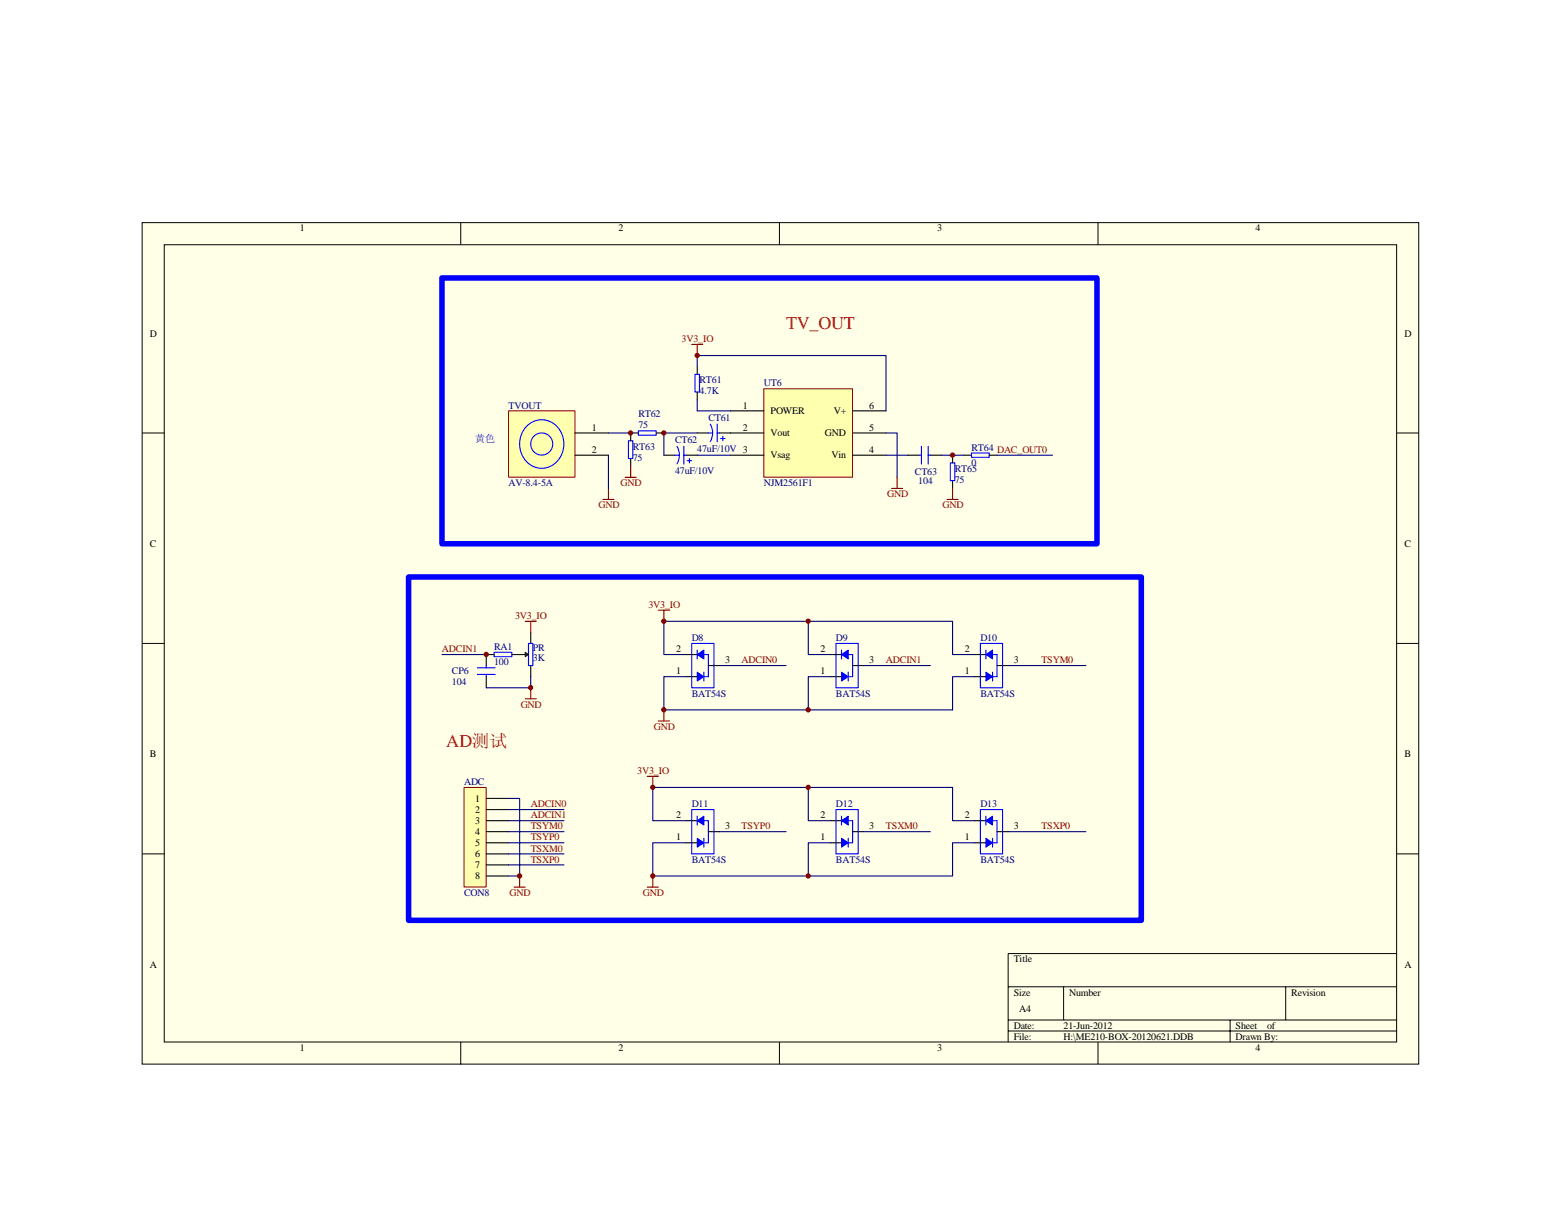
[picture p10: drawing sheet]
<svg xmlns="http://www.w3.org/2000/svg" width="279mm" height="216mm" viewBox="0 0 279 216" stroke-linecap="round" stroke-linejoin="round" font-family="sans-serif">
<path d="M25.4 39.9h228.5v150.6h-228.5z" fill="#ffffe8"/>
<g fill="none" stroke="#000" stroke-width=".18">
<path d="M25.4 39.9h228.5v150.6h-228.5zM82.5 39.9v3.9M139.5 39.9v3.9M196.5 39.9v3.9M29.4 43.8h220.6v142.7h-220.6zM25.4 77.5h4M250 77.5h4M25.4 115.2h4M250 115.2h4M25.4 152.9h4M250 152.9h4M180.4 176.7h69.6"/>
<path d="M190.4 176.7v5.9M230.1 176.7v5.9M250 170.7h-69.6v15.9M82.5 186.6v3.9M139.5 186.6v3.9M180.4 182.6h69.6M180.4 184.6h69.6M196.5 186.6v3.9M220.2 182.6v4"/>
</g>
<path d="M136.7 69.6h15.9v15.8h-15.9z" fill="#ffffb0"/>
<path d="M136.7 69.6h15.9v15.8h-15.9z" fill="none" stroke="#800000" stroke-width=".18"/>
<g fill="none" stroke="#000" stroke-width=".2">
<path d="M114.3 77.5h-1.4v1.4M117.5 77.5h1.3M124.8 77.5h2M124.8 65.6v1.4M124.8 70.2v1.4M128.8 77.5h7.9M130.8 73.6h5.9M152.6 73.6h6M152.6 77.5h6M112.9 82.1v1.4M118.8 81.5h2M122.8 81.5h2"/>
<path d="M130.8 81.5h5.9M152.6 81.5h6M162.6 81.5h1.9M166.5 81.5h2M170.5 81.5v1.4M170.5 86v1.4M172.5 81.5h1.4M177.1 81.5h1.4"/>
</g>
<g fill="none" stroke="#00f" stroke-width=".2">
<path d="M112.5 78.9h.8v3.2h-.8zM114.3 77.1h3.2v.8h-3.2zM121.2 79.9a3.1 3.1 0 0 1 0 3.1M122.4 79.9v3.2M124.4 67h.8v3.2h-.8zM126.8 77.5h.8M127.1 75.9a3.1 3.1 0 0 1 0 3.2M128.4 75.9v3.2M128.4 77.5h.4M129 78.5h.8M129.4 78.1v.8M164.9 79.9v3.2"/>
<path d="M166.1 79.9v3.2M120.8 81.5h.8M122.4 81.5h.4M123 82.5h.8M123.4 82.1v.8M164.5 81.5h.4M166.1 81.5h.4M170.1 82.9h.8v3.1h-.8zM173.9 81.1h3.2v.8h-3.2z"/>
</g>
<path d="M123.8 61.7h2M124.8 61.7v1.9M107.9 89.4h2M108.9 87.4v2M111.9 85.4h2M112.9 83.5v1.9M159.6 87.4h2M160.6 85.4v2M169.5 89.4h2M170.5 87.4v2" fill="none" stroke="#800000" stroke-width=".2"/>
<path d="M108.9 77.5h4M124.8 77.5h-6v4M124.8 65.6v-2h33.8v10M124.8 71.6v2h6M158.6 77.5h2v7.9M124.8 81.5h6M158.6 81.5h4M168.5 81.5h4M178.5 81.5h9.9" fill="none" stroke="#000080" stroke-width=".2"/>
<path d="M91 73.6h11.9v11.8h-11.9z" fill="#ffffb0"/>
<path d="M91 73.6h11.9v11.8h-11.9z" fill="none" stroke="#800000" stroke-width=".18"/>
<g fill="none" stroke="#00f" stroke-width=".2">
<path d="M94.4 76.2a3.9 3.9 0 0 1 4-.8 3.9 3.9 0 0 1 2.5 3.3 4.1 4.1 0 0 1-5.3 4.9 4.6 4.6 0 0 1-1.2-7.4zM94.6 115.2h.8v3.9h-.8z"/>
<circle cx="97" cy="79.5" r="1.98"/>
</g>
<path d="M102.9 77.5h6M102.9 81.5h6M93 117.2h1M95 113.2v2M95 119.1v2" fill="none" stroke="#000" stroke-width=".2"/>
<path d="M108.9 81.5v5.9" fill="none" stroke="#000080" stroke-width=".2"/>
<path d="M94 116.8l.6 .4-.6 .4z" fill="#183e00" stroke="#001b31" stroke-width=".18"/>
<path d="M88.4 117.2h-1.4v1.9M91.6 117.2h1.4M87 121.1v2" fill="none" stroke="#000" stroke-width=".2"/>
<path d="M85.4 119.5h3.2M87 119.1v.4M88.4 116.8h3.2v.8h-3.2zM85.4 120.7h3.2M87 120.7v.4" fill="none" stroke="#00f" stroke-width=".2"/>
<path d="M79.1 117.2h7.9M95 121.1v2h-8" fill="none" stroke="#000080" stroke-width=".2"/>
<path d="M94 111.2h2M95 111.2v2M94 125.1h2M95 123.1v2" fill="none" stroke="#800000" stroke-width=".2"/>
<path d="M83.1 141h3.9v17.8h-3.9z" fill="#ffffb0"/>
<path d="M83.1 141h3.9v17.8h-3.9z" fill="none" stroke="#800000" stroke-width=".18"/>
<g fill="none" stroke="#000" stroke-width=".2">
<path d="M122.8 117.2h2M126.8 119.1h2M148.6 117.2h2M152.6 119.1h2M174.5 117.2h2M178.5 119.1h1.9M122.8 121.1h2M148.6 121.1h2M174.5 121.1h2M87 142.9h4M87 144.9h4M87 146.9h4"/>
<path d="M87 148.9h4M87 150.9h4M87 152.9h4M87 154.8h4M87 156.8h4M122.8 146.9h2M122.8 150.9h2M126.8 148.9h2M148.6 146.9h2M148.6 150.9h2M152.6 148.9h2M174.5 146.9h2"/>
<path d="M174.5 150.9h2M178.5 148.9h1.9"/>
</g>
<g fill="none" stroke="#000080" stroke-width=".2">
<path d="M122.8 117.2h-4v-6h51.7v6h4M128.8 119.1h11.9M144.7 111.2v6h3.9M154.6 119.1h11.9M180.4 119.1h14M122.8 121.1h-4v6h51.7v-6h4M148.6 121.1h-3.9v6M91 142.9h2v13.9h-2M91 144.9h9.9M91 146.9h9.9M91 148.9h9.9M91 150.9h9.9"/>
<path d="M91 152.9h9.9M91 154.8h9.9M122.8 146.9h-6v-5.9h53.7v5.9h4M122.8 150.9h-6v5.9h53.7v-5.9h4M128.8 148.9h11.9M144.7 141v5.9h3.9M148.6 150.9h-3.9v5.9M154.6 148.9h11.9M180.4 148.9h14"/>
</g>
<path d="M117.8 109.2h2M118.8 109.2v2M115.8 139h2M116.8 139v2M117.8 129.1h2M118.8 127.1v2M92 158.8h2M93 156.8v2M115.8 158.8h2M116.8 156.8v2" fill="none" stroke="#800000" stroke-width=".2"/>
<g fill="#00f" stroke="#00f" stroke-width=".18">
<path d="M124.8 120.3l1.2 .8-1.2 .8z"/>
<path d="M124.8 117.2l1.2-.8v1.6z"/>
<path d="M150.6 120.3l1.2 .8-1.2 .8z"/>
<path d="M150.6 117.2l1.2-.8v1.6z"/>
<path d="M176.5 120.3l1.2 .8-1.2 .8z"/>
<path d="M176.5 117.2l1.2-.8v1.6z"/>
<path d="M124.8 150.1l1.2 .8-1.2 .8z"/>
<path d="M124.8 146.9l1.2-.8v1.6z"/>
<path d="M150.6 150.1l1.2 .8-1.2 .8z"/>
<path d="M150.6 146.9l1.2-.8v1.6z"/>
<path d="M176.5 150.1l1.2 .8-1.2 .8z"/>
<path d="M176.5 146.9l1.2-.8v1.6z"/>
</g>
<g fill="none" stroke="#00f" stroke-width=".2">
<path d="M123.8 115.2h4v7.9h-4zM124.8 117.2h2v3.9h-2M124.8 116.4v1.6M149.6 115.2h4v7.9h-4zM150.6 117.2h2v3.9h-2M150.6 116.4v1.6M175.5 115.2h4v7.9h-4zM176.5 117.2h2v3.9h-2M176.5 116.4v1.6M126 120.3v1.6M151.8 120.3v1.6M177.7 120.3v1.6"/>
<path d="M123.8 144.9h4v8h-4zM124.8 146.9h2v4h-2M124.8 146.1v1.6M126 150.1v1.6M149.6 144.9h4v8h-4zM150.6 146.9h2v4h-2M150.6 146.1v1.6M151.8 150.1v1.6M175.5 144.9h4v8h-4zM176.5 146.9h2v4h-2M176.5 146.1v1.6M177.7 150.1v1.6"/>
</g>
<g fill="#800000" stroke="#800000" stroke-width=".18">
<circle cx="87" cy="117.2" r=".39"/>
<circle cx="95" cy="123.1" r=".38"/>
<circle cx="118.8" cy="127.1" r=".39"/>
<circle cx="144.6" cy="127.1" r=".39"/>
<circle cx="118.8" cy="111.2" r=".39"/>
<circle cx="144.7" cy="111.2" r=".38"/>
<circle cx="124.8" cy="63.6" r=".39"/>
<circle cx="118.8" cy="77.5" r=".39"/>
<circle cx="112.9" cy="77.5" r=".38"/>
<circle cx="170.5" cy="81.5" r=".39"/>
<circle cx="116.8" cy="140.9" r=".38"/>
<circle cx="144.7" cy="140.9" r=".38"/>
<circle cx="116.8" cy="156.8" r=".39"/>
<circle cx="144.6" cy="156.8" r=".39"/>
<circle cx="93" cy="156.8" r=".39"/>
</g>
<path d="M79.1 49.8h117.2v47.5h-117.2zM73.1 103.3h131.2v61.5h-131.2z" fill="none" stroke="#00f" stroke-width=".99"/>
<g font-size="3.2" fill="#f00">
<text x="140.7" y="58.9">TV_OUT</text>
<text x="79.9" y="133.7">AD测试</text>
</g>
<g font-size="1.8">
<text x="53.7" y="41.4">1</text>
<text x="110.7" y="41.4">2</text>
<text x="167.7" y="41.4">3</text>
<text x="224.7" y="41.4">4</text>
<text x="26.8" y="60.3">D</text>
<text x="251.4" y="60.3">D</text>
<text x="105.9" y="77.1">1</text>
<text x="132.9" y="73.1">1</text>
<text x="132.9" y="77.1">2</text>
<text x="137.9" y="74.1">POWER</text>
<text x="149.2" y="74.1">V+</text>
<text x="155.6" y="73.1">6</text>
<text x="155.6" y="77.1">5</text>
<text x="105.9" y="81.1">2</text>
<text x="137.9" y="78.1">Vout</text>
<text x="137.9" y="82.1">Vsag</text>
<text x="147.7" y="78.1">GND</text>
<text x="148.8" y="82.1">Vin</text>
<text x="155.6" y="81.1">4</text>
<text x="26.8" y="97.9">C</text>
<text x="251.4" y="97.9">C</text>
<text x="121" y="116.8">2</text>
<text x="129.8" y="118.7">3</text>
<text x="146.9" y="116.8">2</text>
<text x="155.6" y="118.7">3</text>
<text x="172.7" y="116.8">2</text>
<text x="181.4" y="118.7">3</text>
<text x="121" y="120.7">1</text>
<text x="146.9" y="120.7">1</text>
<text x="172.7" y="120.7">1</text>
<text x="26.8" y="135.6">B</text>
<text x="251.4" y="135.6">B</text>
<text x="85" y="143.5">1</text>
<text x="85" y="145.5">2</text>
<text x="85" y="147.5">3</text>
<text x="85" y="149.5">4</text>
<text x="121" y="146.5">2</text>
<text x="129.8" y="148.5">3</text>
<text x="146.9" y="146.5">2</text>
<text x="155.6" y="148.5">3</text>
<text x="172.7" y="146.5">2</text>
<text x="181.4" y="148.5">3</text>
<text x="85" y="151.4">5</text>
<text x="85" y="153.4">6</text>
<text x="85" y="155.4">7</text>
<text x="121" y="150.5">1</text>
<text x="146.9" y="150.5">1</text>
<text x="172.7" y="150.5">1</text>
<text x="85" y="157.4">8</text>
<text x="26.8" y="173.2">A</text>
<text x="181.4" y="172.3">Title</text>
<text x="251.4" y="173.2">A</text>
<text x="181.4" y="178.2">Size</text>
<text x="191.4" y="178.2">Number</text>
<text x="231.1" y="178.2">Revision</text>
<text x="181.4" y="184.2">Date:</text>
<text x="182.4" y="181.2">A4</text>
<text x="190.4" y="184.2">21-Jun-2012</text>
<text x="221.2" y="184.2">Sheet</text>
<text x="226.8" y="184.2">of</text>
<text x="53.7" y="188.1">1</text>
<text x="110.7" y="188.1">2</text>
<text x="167.7" y="188.1">3</text>
<text x="181.4" y="186.1">File:</text>
<text x="190.4" y="186.1">H:\ME210-BOX-20120621.DDB</text>
<text x="221.2" y="186.1">Drawn By:</text>
<text x="224.7" y="188.1">4</text>
</g>
<g font-size="1.8" fill="#800000">
<text x="122" y="61.2">3V3_IO</text>
<text x="111.1" y="87">GND</text>
<text x="158.8" y="89">GND</text>
<text x="107.1" y="91">GND</text>
<text x="168.7" y="91">GND</text>
<text x="92.2" y="110.8">3V3_IO</text>
<text x="116.1" y="108.8">3V3_IO</text>
<text x="79.1" y="116.8">ADCIN1</text>
<text x="132.7" y="118.7">ADCIN0</text>
<text x="158.6" y="118.7">ADCIN1</text>
<text x="186.4" y="118.7">TSYM0</text>
<text x="93.2" y="126.7">GND</text>
<text x="117.1" y="130.6">GND</text>
<text x="114.1" y="138.6">3V3_IO</text>
<text x="95" y="144.5">ADCIN0</text>
<text x="95" y="146.5">ADCIN1</text>
<text x="95" y="148.5">TSYM0</text>
<text x="132.7" y="148.5">TSYP0</text>
<text x="158.6" y="148.5">TSXM0</text>
<text x="186.4" y="148.5">TSXP0</text>
<text x="95" y="150.5">TSYP0</text>
<text x="95" y="152.4">TSXM0</text>
<text x="95" y="154.4">TSXP0</text>
<text x="91.2" y="160.4">GND</text>
<text x="115.1" y="160.4">GND</text>
</g>
<g font-size="1.8" fill="#000080">
<text x="125.2" y="68.6">RT61</text>
<text x="125.2" y="70.6">4.7K</text>
<text x="136.7" y="69.2">UT6</text>
<text x="91" y="73.1">TVOUT</text>
<text x="114.3" y="74.7">RT62</text>
<text x="114.3" y="76.7">75</text>
<text x="126.8" y="75.3">CT61</text>
<text x="113.3" y="80.5">RT63</text>
<text x="113.3" y="82.5">75</text>
<text x="120.8" y="79.3">CT62</text>
<text x="124.8" y="80.9">47uF/10V 3</text>
<text x="173.9" y="80.7">RT64 DAC_OUT0</text>
<text x="173.9" y="83.4">0</text>
<text x="91" y="87">AV-8.4-5A</text>
<text x="120.8" y="84.8">47uF/10V</text>
<text x="136.7" y="87">NJM2561F1</text>
<text x="163.7" y="85">CT63</text>
<text x="164.3" y="86.6">104</text>
<text x="170.9" y="84.4">RT65</text>
<text x="170.9" y="86.4">75</text>
<text x="88.4" y="116.4">RA1</text>
<text x="88.4" y="119.1">100</text>
<text x="95.4" y="116.6">PR</text>
<text x="95.4" y="118.3">3K</text>
<text x="123.8" y="114.8">D8</text>
<text x="149.6" y="114.8">D9</text>
<text x="175.5" y="114.8">D10</text>
<text x="80.9" y="120.7">CP6</text>
<text x="80.9" y="122.7">104</text>
<text x="123.8" y="124.7">BAT54S</text>
<text x="149.6" y="124.7">BAT54S</text>
<text x="175.5" y="124.7">BAT54S</text>
<text x="83.1" y="140.5">ADC</text>
<text x="123.8" y="144.5">D11</text>
<text x="149.6" y="144.5">D12</text>
<text x="175.5" y="144.5">D13</text>
<text x="123.8" y="154.4">BAT54S</text>
<text x="149.6" y="154.4">BAT54S</text>
<text x="175.5" y="154.4">BAT54S</text>
<text x="83.1" y="160.4">CON8</text>
</g>
<text font-size="1.8" fill="#0000bf" x="85" y="79.1">黄色</text>
</svg>
